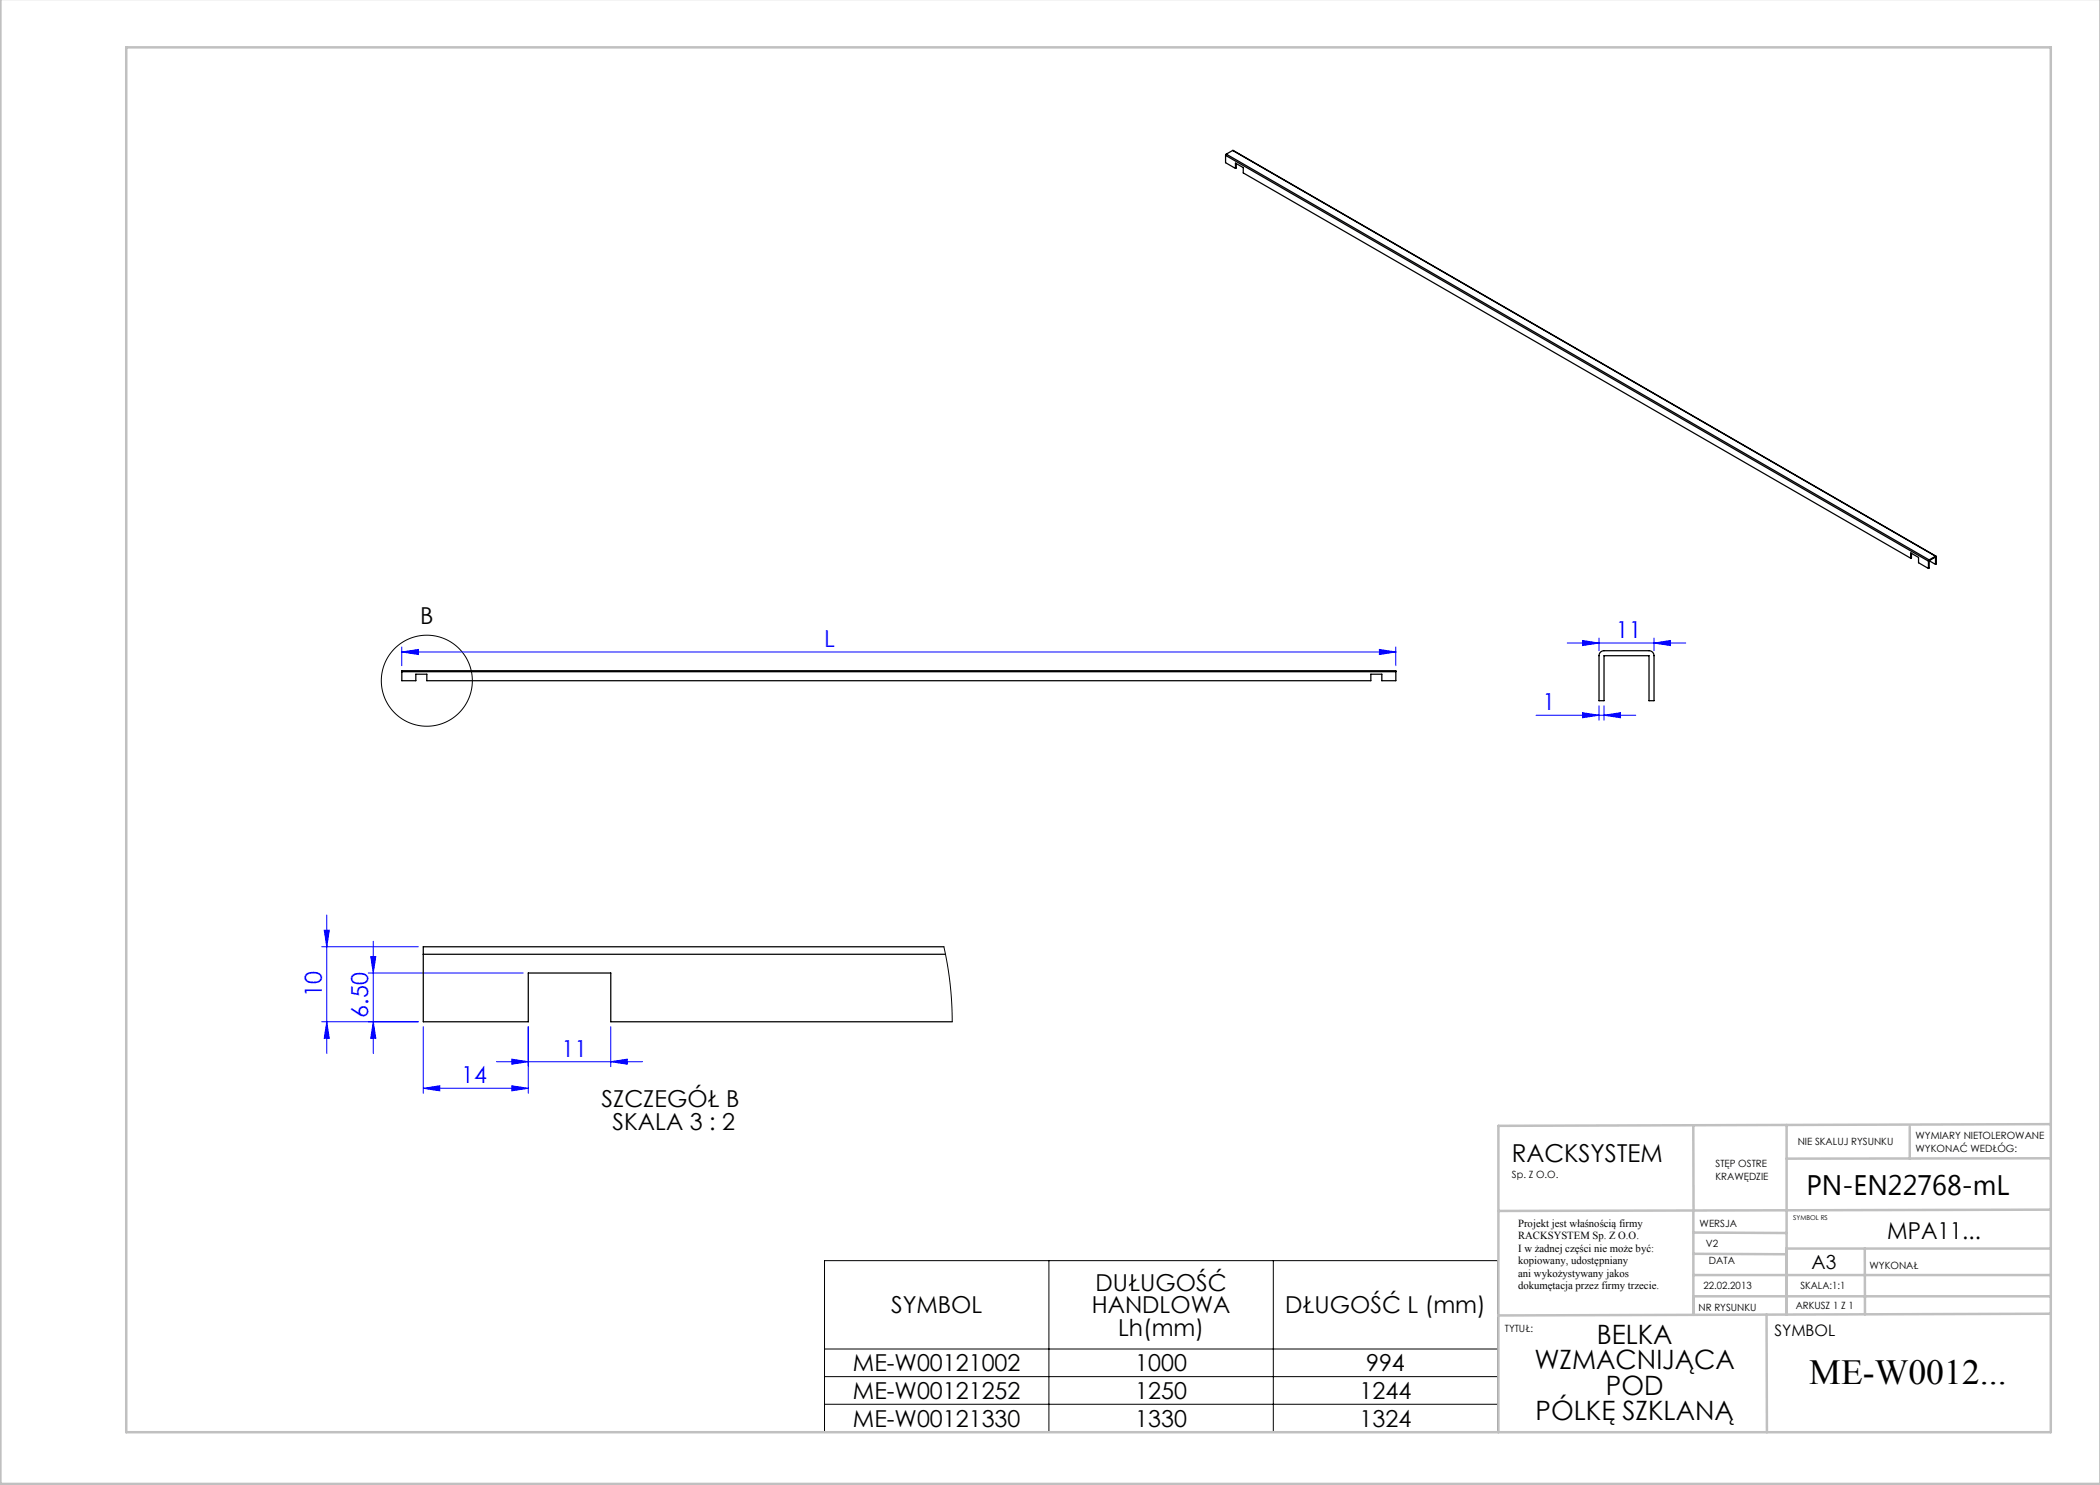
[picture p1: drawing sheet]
<svg xmlns="http://www.w3.org/2000/svg" width="420mm" height="297mm" viewBox="0 0 420 297" stroke-linecap="round" stroke-linejoin="round" font-family="sans-serif">
<g fill="none" stroke="#000" stroke-width=".2">
<path d="M164.9 252.1h134.6v34.3h-134.6zM209.8 252.1v34.3M254.7 252.1v34.3M164.9 269.8h134.6M164.9 275.3h134.6M164.9 280.9h134.6"/>
<circle cx="85.4" cy="136.1" r="9.1"/>
</g>
<g fill="none" stroke="#00f" stroke-width=".2">
<path d="M80.4 130.4l3.3-.5v1zM80.4 129.4v3.7M80.4 130.4h198.8M275.9 129.9l3.3 .5-3.3 .5zM279.2 129.4v3.7M313.5 128.6h23.7M316.5 128.1l3.3 .5-3.3 .5zM319.8 127.6v2.5M330.8 128.6l3.3-.5v1zM330.8 127.6v2.5M307.2 143h20M316.5 142.5l3.3 .5-3.3 .6z"/>
<path d="M319.8 141.1v2.9M320.8 143l3.3-.5v1.1zM320.8 141.1v2.9M64.4 189.4h19.3M64.8 186.1h1.1l-.5 3.3zM65.4 183v27.7M73.7 194.6h31M74.1 191.3h1.1l-.5 3.3zM74.7 188.3v22.4M64.4 204.4h19.3M65.4 204.4l.5 3.3h-1.1zM74.7 204.4l.5 3.3h-1.1z"/>
<path d="M84.7 217.7l3.3-.5v1zM84.7 205.4v13.3M84.7 217.7h21M99.3 212.3h29.2M102.4 211.8l3.3 .5-3.3 .5zM102.4 217.2l3.3 .5-3.3 .5zM105.7 205.4v13.3M122.2 212.3l3.3-.5v1zM122.2 205.4v7.9"/>
</g>
<g fill="none" stroke="#c0c0c0" stroke-width=".5">
<path d="M.1 -.1v296.9h419.9M25.2 9.5h385v276.9h-385zM338.7 225.2v16.9M357.3 225v37.9M382 225.4v6.3M410.1 224.8l-110.4 .4v61.2M410.1 231.7h-52.8M338.7 259.3h71.5M338.7 255h71.5M338.7 250.8l18.6 .1M338.7 246.5l18.6 .1M338.7 242.1v20.9"/>
<path d="M373 249.7v13.2M410.1 241.9l-110.4 .3M410.2 249.7h-52.9v13.2M353.3 262.9l.1 23.5M410.2 262.7l-110.5 .4"/>
</g>
<g fill="#00f">
<path d="M102.4 217.2l3.3 .5-3.3 .5zM84.7 217.7l3.3-.5v1z"/>
<path d="M80.4 130.4l3.3-.5v1zM275.9 129.9l3.3 .5-3.3 .5zM316.5 142.5l3.3 .5-3.3 .6zM320.8 143l3.3-.5v1.1z"/>
<path d="M316.5 128.1l3.3 .5-3.3 .5zM330.8 128.6l3.3-.5v1z"/>
<path d="M122.2 212.3l3.3-.5v1zM102.4 211.8l3.3 .5-3.3 .5z"/>
<path d="M65.4 204.4l.5 3.3h-1.1zM64.8 186.1h1.1l-.5 3.3z"/>
<path d="M74.1 191.3h1.1l-.5 3.3zM74.7 204.4l.5 3.3h-1.1z"/>
</g>
<g fill="none" stroke="#000" stroke-width=".25">
<path d="M245.1 31.1l140.6 81.1M245.1 31.1v1.4l2 1.2M245.3 30.8l-.2 .3M245.3 30.8l140.5 81.2M246.5 30.1l140.7 81.1M246.5 30.1l140.6 81.1M246.5 30.1l-1.2 .7M247.1 33.7v-1.1l1.5 .9v1.1l133.6 77.1M247.2 32.7v.9l-.1 .1M382.2 111.7v-1.1l1.5 .9v1.1l2 1.1M382.3 110.7v.9l-.1 .1M385.7 112.2v1.5"/>
<path d="M385.8 112l-.1 .2M385.8 112.1l1.3-.7v1.5M385.8 112.1v1.5l-.1 .1M385.8 112.1l1.3 .8M387.1 111.2l.1 .1v1.5l-.1 .1M387.1 111.2l-1.3 .8M80.4 134.3v-.2h198.8v.2M80.4 134.3h198.8M80.4 134.3v1.8h2.8v-1.3h2.2v1.3h188.8v-1.3h2.2v1.3h2.8v-1.8M320.1 130.4l.7-.3h9a1 1 0 0 1 1 1v9h-1v-9h-9v9h-1v-9zM84.7 190.9h104.4M84.7 190.9v13.5h21v-9.8h16.5v9.8h68.2"/>
<path d="M188.8 189.4h-104.1v1.5"/>
</g>
<path d="M188.8 189.4l.7 3.7 .5 3.8 .3 3.8 .1 3.7" fill="none" stroke="#000" stroke-width=".2"/>
<text font-size="7.1" x="361.9" y="276.7">ME-W0012...</text>
<text font-size="5.6" x="361.3" y="239.1">PN-EN22768-mL</text>
<g font-size="5.3">
<text x="319.4" y="268.7">BELKA</text>
<text x="306.9" y="273.8">WZMACNIJĄCA</text>
<text x="321.2" y="279">POD</text>
<text x="307.1" y="284.1">PÓLKĘ SZKLANĄ</text>
</g>
<text font-size="4.9" x="302.4" y="232.4">RACKSYSTEM</text>
<g font-size="4.7">
<text x="84.1" y="124.8">B</text>
<text x="120.3" y="221.4">SZCZEGÓŁ B</text>
<text x="122.5" y="225.9">SKALA 3 : 2</text>
<text x="377.5" y="247.8">MPA11...</text>
<text x="178.2" y="262.7">SYMBOL</text>
<text x="218.4" y="262.7">HANDLOWA</text>
<text x="219.1" y="258.1">DUŁUGOŚĆ</text>
<text x="257" y="262.7">DŁUGOŚĆ L (mm)</text>
<text x="223.6" y="267.2">Lh(mm)</text>
<text x="170.6" y="274.3">ME-W00121002</text>
<text x="227" y="274.3">1000</text>
<text x="273.2" y="274.3">994</text>
<text x="170.6" y="279.8">ME-W00121252</text>
<text x="227" y="279.8">1250</text>
<text x="271.9" y="279.8">1244</text>
<text x="170.6" y="285.3">ME-W00121330</text>
<text x="227" y="285.3">1330</text>
<text x="271.9" y="285.3">1324</text>
</g>
<g font-size="4.7" fill="#00f">
<text x="164.8" y="129.4">L</text>
<text x="323.2" y="127.6">11</text>
<text x="308.5" y="142">1</text>
<text x="64.3" y="199.4" transform="rotate(-90 64.3 199.4)">10</text>
<text x="73.6" y="203.6" transform="rotate(-90 73.6 203.6)">6.50</text>
<text x="112.3" y="211.3">11</text>
<text x="92.2" y="216.7">14</text>
</g>
<text font-size="3.9" x="362.3" y="253.8">A3</text>
<text font-size="3.2" x="354.9" y="267.2">SYMBOL</text>
<g font-size="2.2">
<text x="303.6" y="245.3">Projekt jest właśnością firmy</text>
<text x="303.6" y="247.8">RACKSYSTEM Sp. Z O.O.</text>
<text x="303.6" y="250.3">I w żadnej części nie może być:</text>
<text x="303.6" y="252.8">kopiowany, udostępniany</text>
<text x="303.6" y="255.3">ani wykożystywany jakos</text>
<text x="303.6" y="257.8">dokumętacja przez firmy trzecie.</text>
</g>
<g font-size="2">
<text x="383.1" y="227.9">WYMIARY NIETOLEROWANE</text>
<text x="343.1" y="233.4">STĘP OSTRE</text>
<text x="359.5" y="228.9">NIE SKALUJ RYSUNKU</text>
<text x="383.1" y="230.4">WYKONAĆ WEDŁÓG:</text>
<text x="302.4" y="235.5">Sp. Z O.O.</text>
<text x="343.1" y="235.9">KRAWĘDZIE</text>
<text x="339.9" y="245.4">WERSJA</text>
<text x="341.2" y="249.4">V2</text>
<text x="340.7" y="257.7">22.02.2013</text>
<text x="341.8" y="252.9">DATA</text>
<text x="360.1" y="257.7">SKALA:1:1</text>
<text x="373.9" y="253.8">WYKONAŁ</text>
<text x="339.7" y="262.3">NR RYSUNKU</text>
<text x="359.1" y="261.8">ARKUSZ 1 Z 1</text>
<text x="301" y="266.4">TYTUŁ:</text>
</g>
<text font-size="1.3" x="358.7" y="244">SYMBOL RS</text>
</svg>
